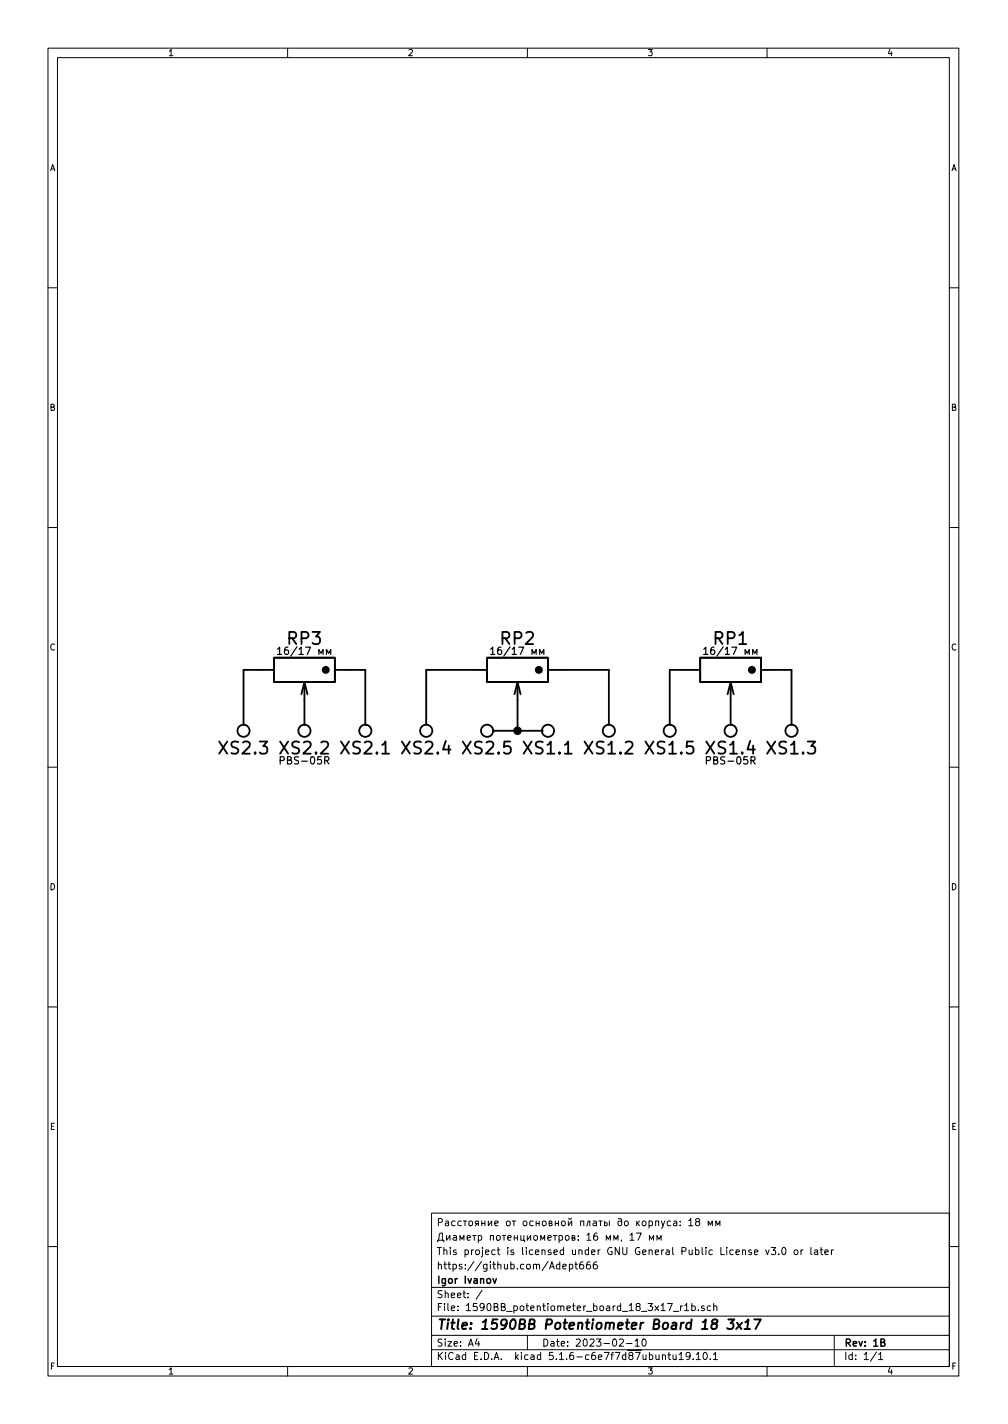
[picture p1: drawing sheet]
EESchema Schematic File Version 4
EELAYER 30 0
EELAYER END
$Descr A4 8268 11693 portrait
encoding utf-8
Sheet 1 1
Title "1590BB Potentiometer Board 18 3x17"
Date "2023-02-10"
Rev "1B"
Comp "Igor Ivanov"
Comment1 "https://github.com/Adept666"
Comment2 "This project is licensed under GNU General Public License v3.0 or later"
Comment3 "Диаметр потенциометров: 16 мм, 17 мм"
Comment4 "Расстояние от основной платы до корпуса: 18 мм"
$EndDescr
$Comp
L KCL:RESISTOR_VARIABLE RP2
U 1 1
P 4250 5500
F 0 "RP2" H 4250 5250 100 0000 C CNN
F 1 "RP2: 16/17" H 4250 5500 100 0001 C CNN
F 2 "KCL-TH-SL:RP-PDB181-K-20-P" H 4250 5500 60  0001 C CNN
F 3 "" H 4250 5500 60  0001 C CNN
F 4 "16/17 мм" H 4250 5350 60  0000 C CNN "Diameter"
	1    4250 5500
	-1   0    0    1   
$EndComp
$Comp
L KCL:JUNCTION_DISMOUNTABLE_5U XS1
U 1 1
P 4500 6000
F 0 "XS1" V 4350 6000 100 0000 C CNN
F 1 "PBS-05R" V 4500 6000 100 0001 C CNN
F 2 "KCL-TH-SL:CON-PBS-05R" V 4500 6000 60  0001 C CNN
F 3 "" V 4500 6000 60  0001 C CNN
	1    4500 6000
	0    1    -1   0   
$EndComp
$Comp
L KCL:JUNCTION_DISMOUNTABLE_5U XS1
U 2 1
P 5000 6000
F 0 "XS1" H 5000 6150 100 0000 C CNN
F 1 "PBS-05R" H 5000 6000 100 0001 C CNN
F 2 "KCL-TH-SL:CON-PBS-05R" H 5000 6000 60  0001 C CNN
F 3 "" H 5000 6000 60  0001 C CNN
	2    5000 6000
	-1   0    0    1   
$EndComp
Wire Wire Line
	3900 5500 3500 5500
Wire Wire Line
	3500 5500 3500 5950
Wire Wire Line
	4600 5500 5000 5500
Wire Wire Line
	5000 5500 5000 5950
$Comp
L KCL:RESISTOR_VARIABLE RP3
U 1 1
P 2500 5500
F 0 "RP3" H 2500 5250 100 0000 C CNN
F 1 "RP3: 16/17" H 2500 5500 100 0001 C CNN
F 2 "KCL-TH-SL:RP-PDB181-K-20-P" H 2500 5500 60  0001 C CNN
F 3 "" H 2500 5500 60  0001 C CNN
F 4 "16/17 мм" H 2500 5350 60  0000 C CNN "Diameter"
	1    2500 5500
	-1   0    0    1   
$EndComp
Wire Wire Line
	2500 5750 2500 5950
Wire Wire Line
	2150 5500 2000 5500
Wire Wire Line
	2000 5500 2000 5950
Wire Wire Line
	2850 5500 3000 5500
Wire Wire Line
	3000 5500 3000 5950
$Comp
L KCL:RESISTOR_VARIABLE RP1
U 1 1
P 6000 5500
F 0 "RP1" H 6000 5250 100 0000 C CNN
F 1 "RP1: 16/17" H 6000 5500 100 0001 C CNN
F 2 "KCL-TH-SL:RP-PDB181-K-20-P" H 6000 5500 60  0001 C CNN
F 3 "" H 6000 5500 60  0001 C CNN
F 4 "16/17 мм" H 6000 5350 60  0000 C CNN "Diameter"
	1    6000 5500
	-1   0    0    1   
$EndComp
$Comp
L KCL:JUNCTION_DISMOUNTABLE_5U XS1
U 5 1
P 5500 6000
F 0 "XS1" H 5500 6150 100 0000 C CNN
F 1 "PBS-05R" H 5500 6000 100 0001 C CNN
F 2 "KCL-TH-SL:CON-PBS-05R" H 5500 6000 60  0001 C CNN
F 3 "" H 5500 6000 60  0001 C CNN
	5    5500 6000
	-1   0    0    1   
$EndComp
$Comp
L KCL:JUNCTION_DISMOUNTABLE_5U XS1
U 4 1
P 6000 6000
F 0 "XS1" H 6000 6150 100 0000 C CNN
F 1 "PBS-05R" H 6000 6000 100 0001 C CNN
F 2 "KCL-TH-SL:CON-PBS-05R" H 6000 6000 60  0001 C CNN
F 3 "" H 6000 6000 60  0001 C CNN
F 4 "PBS-05R" H 6000 6250 60  0000 C CNN "Product"
	4    6000 6000
	-1   0    0    1   
$EndComp
$Comp
L KCL:JUNCTION_DISMOUNTABLE_5U XS1
U 3 1
P 6500 6000
F 0 "XS1" H 6500 6150 100 0000 C CNN
F 1 "PBS-05R" H 6500 6000 100 0001 C CNN
F 2 "KCL-TH-SL:CON-PBS-05R" H 6500 6000 60  0001 C CNN
F 3 "" H 6500 6000 60  0001 C CNN
	3    6500 6000
	-1   0    0    1   
$EndComp
Wire Wire Line
	6000 5750 6000 5950
Wire Wire Line
	5650 5500 5500 5500
Wire Wire Line
	5500 5500 5500 5950
Wire Wire Line
	6350 5500 6500 5500
Wire Wire Line
	6500 5500 6500 5950
Wire Wire Line
	4250 5750 4250 6000
$Comp
L KCL:JUNCTION_DISMOUNTABLE_5U XS2
U 4 1
P 3500 6000
F 0 "XS2" H 3500 6150 100 0000 C CNN
F 1 "PBS-05R" H 3500 6000 100 0001 C CNN
F 2 "KCL-TH-SL:CON-PBS-05R" H 3500 6000 60  0001 C CNN
F 3 "" H 3500 6000 60  0001 C CNN
	4    3500 6000
	-1   0    0    1   
$EndComp
$Comp
L KCL:JUNCTION_DISMOUNTABLE_5U XS2
U 3 1
P 2000 6000
F 0 "XS2" H 2000 6150 100 0000 C CNN
F 1 "PBS-05R" H 2000 6000 100 0001 C CNN
F 2 "KCL-TH-SL:CON-PBS-05R" H 2000 6000 60  0001 C CNN
F 3 "" H 2000 6000 60  0001 C CNN
	3    2000 6000
	-1   0    0    1   
$EndComp
$Comp
L KCL:JUNCTION_DISMOUNTABLE_5U XS2
U 2 1
P 2500 6000
F 0 "XS2" H 2500 6150 100 0000 C CNN
F 1 "PBS-05R" H 2500 6000 100 0001 C CNN
F 2 "KCL-TH-SL:CON-PBS-05R" H 2500 6000 60  0001 C CNN
F 3 "" H 2500 6000 60  0001 C CNN
F 4 "PBS-05R" H 2500 6250 60  0000 C CNN "Product"
	2    2500 6000
	-1   0    0    1   
$EndComp
$Comp
L KCL:JUNCTION_DISMOUNTABLE_5U XS2
U 5 1
P 4000 6000
F 0 "XS2" V 3850 6000 100 0000 C CNN
F 1 "PBS-05R" V 4000 6000 100 0001 C CNN
F 2 "KCL-TH-SL:CON-PBS-05R" V 4000 6000 60  0001 C CNN
F 3 "" V 4000 6000 60  0001 C CNN
	5    4000 6000
	0    -1   -1   0   
$EndComp
$Comp
L KCL:JUNCTION_DISMOUNTABLE_5U XS2
U 1 1
P 3000 6000
F 0 "XS2" H 3000 6150 100 0000 C CNN
F 1 "PBS-05R" H 3000 6000 100 0001 C CNN
F 2 "KCL-TH-SL:CON-PBS-05R" H 3000 6000 60  0001 C CNN
F 3 "" H 3000 6000 60  0001 C CNN
	1    3000 6000
	-1   0    0    1   
$EndComp
Wire Wire Line
	4050 6000 4250 6000
Wire Wire Line
	4250 6000 4450 6000
Connection ~ 4250 6000
$EndSCHEMATC
